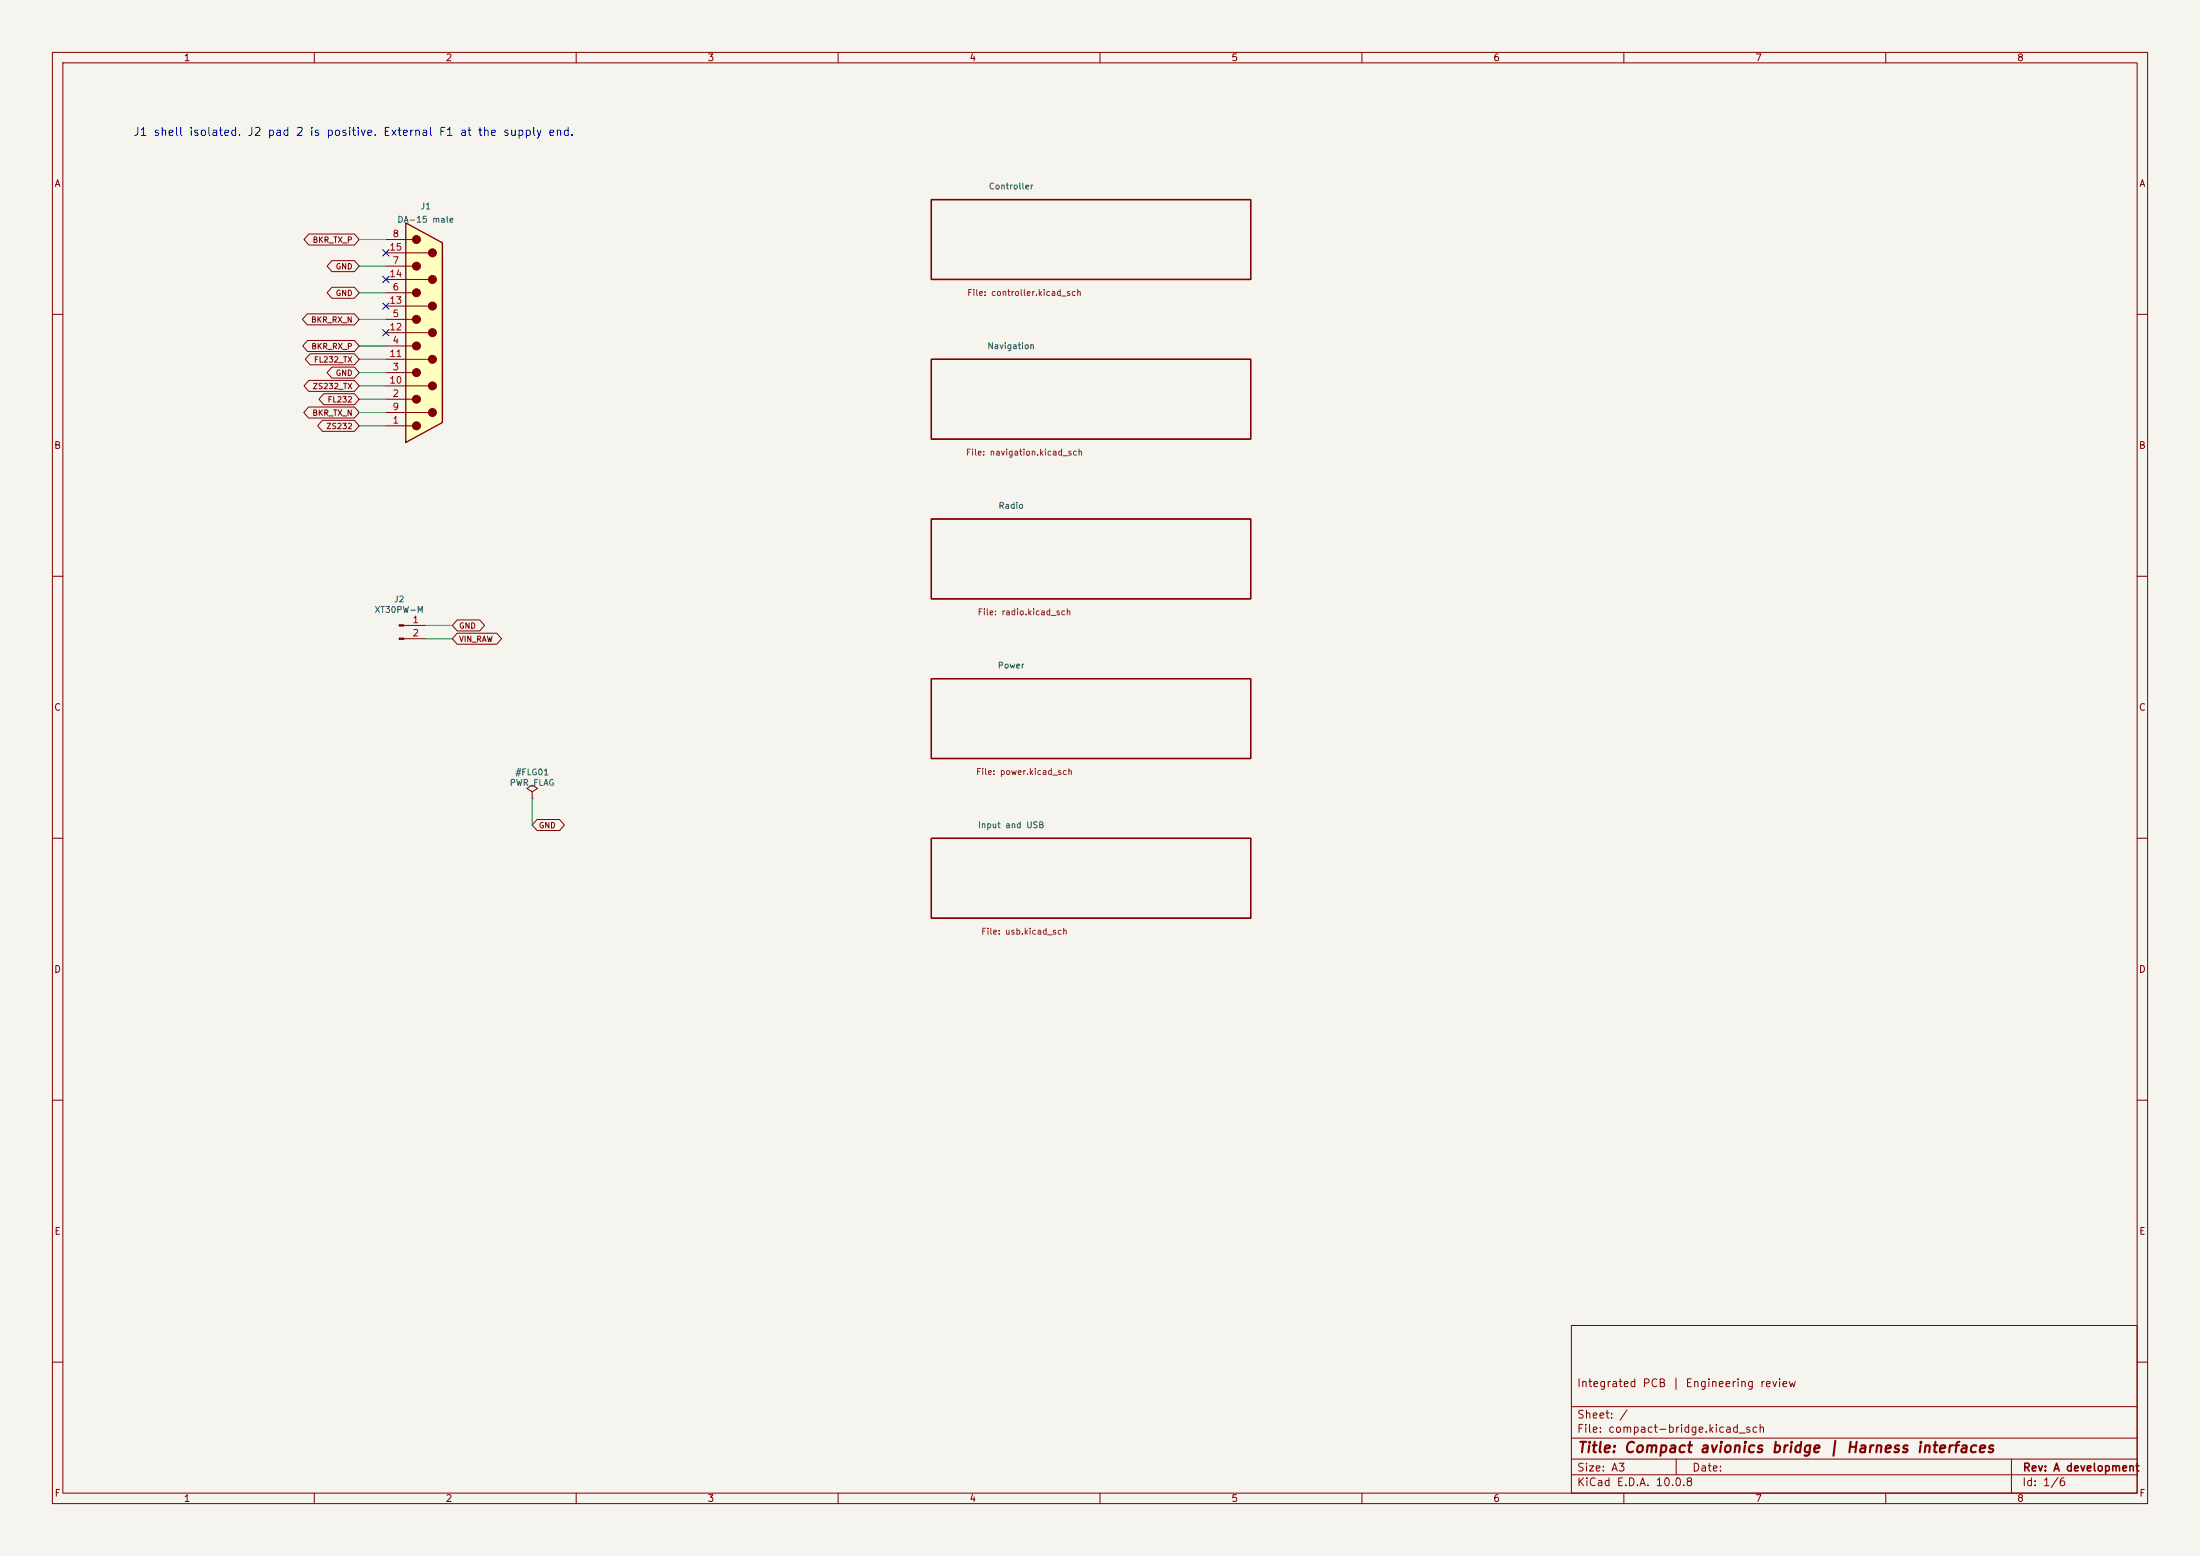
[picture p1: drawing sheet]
<svg xmlns="http://www.w3.org/2000/svg" width="420mm" height="297mm" viewBox="0 0 420 297" stroke-linecap="round" stroke-linejoin="round" font-family="sans-serif">
<path d="M0 0h420v297h-420z" fill="#f5f4ef" stroke="#f5f4ef" stroke-width=".19"/>
<g fill="none" stroke="#840000" stroke-width=".19">
<path d="M10 10h400v277h-400zM12 12h396v273h-396zM60 10v2M110 10v2M160 10v2M210 10v2M260 10v2M310 10v2M360 10v2M10 60h2M408 60h2M10 110h2"/>
<path d="M408 110h2M10 160h2M408 160h2M10 210h2M408 210h2M300 253h108v32h-108zM10 260h2M300 278.5h108M300 274.5h108M300 268.5h108M320 278.5v3M384 278.5v6.5"/>
<path d="M408 260h2M60 285v2M110 285v2M160 285v2M210 285v2M260 285v2M300 281.5h108M310 285v2M360 285v2"/>
</g>
<path d="M177.8 38.1h61v15.2h-61zM177.8 68.6h61v15.2h-61zM177.8 99.1h61v15.2h-61zM177.8 129.5h61v15.3h-61zM177.8 160h61v15.3h-61z" fill="none" stroke="#840000" stroke-width=".25"/>
<path d="M77.5 42.5l7 3.9v34.2l-7 3.9z" fill="#ffffc2"/>
<g fill="none" stroke="#840000" stroke-width=".19">
<path d="M58.7 59.9h9l.9 1.1-.9 1h-9l-1-1zM59 44.7h8.7l.9 1-.9 1.1h-8.7l-1-1.1zM63.4 54.8h4.3l.9 1.1-.9 1h-4.3l-1-1zM63.4 49.7h4.3l.9 1.1-.9 1.1h-4.3l-1-1.1zM73.7 45.7h5M73.7 48.3h8.1M73.7 50.8h5M73.7 53.3h8.1M73.7 55.9h5M73.7 58.4h8.1M58.7 65h9l.9 1-.9 1.1h-9l-.9-1.1zM58.9 77.7h8.8l.9 1-.9 1.1h-8.8l-.9-1.1z"/>
<path d="M59 72.6h8.7l.9 1.1-.9 1h-8.7l-1-1zM59.2 67.5h8.5l.9 1.1-.9 1h-8.5l-.9-1zM61.8 75.1h5.9l.9 1.1-.9 1.1h-5.9l-.9-1.1zM63.4 70.1h4.3l.9 1-.9 1.1h-4.3l-1-1.1zM73.7 61h5M73.7 63.5h8.1M73.7 66h5M73.7 68.6h8.1M73.7 71.1h5M73.7 73.7h8.1M73.7 76.2h5M73.7 78.7h8.1"/>
<path d="M61.6 80.2h6.1l.9 1.1-.9 1h-6.1l-1-1zM73.7 81.3h5M77.1 119.4h4.2M87.3 118.3h4.3l.9 1.1-.9 1h-4.3l-.9-1zM77.1 121.9h4.2M87.3 120.9h7.5l1 1-1 1.1h-7.5l-.9-1.1zM101.6 151.1l1-.6-1-.6-1 .6 1 .6v1.3M101.6 152.4h.1M102.5 156.4h4.3l.9 1.1-.9 1h-4.3l-.9-1z"/>
</g>
<path d="M77.5 42.5l7 3.9v34.2l-7 3.9z" fill="none" stroke="#840000" stroke-width=".25"/>
<g fill="#840000" stroke="#840000" stroke-width=".19">
<path d="M76.2 119.3h.9v.2h-.9z"/>
<path d="M76.2 121.8h.9v.2h-.9z"/>
<circle cx="79.5" cy="45.7" r=".76"/>
<circle cx="79.5" cy="50.8" r=".76"/>
<circle cx="79.5" cy="55.9" r=".76"/>
<circle cx="79.5" cy="61" r=".76"/>
<circle cx="79.5" cy="66" r=".76"/>
<circle cx="79.5" cy="71.1" r=".76"/>
<circle cx="79.5" cy="76.2" r=".76"/>
<circle cx="79.5" cy="81.3" r=".76"/>
<circle cx="82.5" cy="48.3" r=".76"/>
<circle cx="82.5" cy="53.3" r=".76"/>
<circle cx="82.5" cy="58.4" r=".76"/>
<circle cx="82.5" cy="63.5" r=".76"/>
<circle cx="82.5" cy="68.6" r=".76"/>
<circle cx="82.5" cy="73.7" r=".76"/>
<circle cx="82.5" cy="78.7" r=".76"/>
</g>
<g fill="none" stroke="#009600" stroke-width=".19">
<path d="M68.6 55.9h5.1M68.6 45.7h5.1M68.6 50.8h5.1M68.6 61h5.1M68.6 76.2h5.1M68.6 78.7h5.1M68.6 73.7h5.1M68.6 68.6h5.1M68.6 71.1h5.1M68.6 66h5.1M68.6 81.3h5.1M81.3 119.4h5.1"/>
<path d="M81.3 121.9h5.1M101.6 152.4v5.1"/>
</g>
<path d="M73.1 57.8l1.2 1.2M73.1 52.7l1.2 1.2M73.1 47.7l1.2 1.2M74.3 57.8l-1.2 1.2M74.3 52.7l-1.2 1.2M74.3 47.7l-1.2 1.2M73.1 62.9l1.2 1.2M74.3 62.9l-1.2 1.2" fill="none" stroke="#000084" stroke-width=".19"/>
<text font-size="2" fill="#840000" x="301" y="277.8">Title: Compact avionics bridge | Harness interfaces</text>
<text font-size="1.5" fill="#0000c2" x="25.3" y="26.3">J1 shell isolated. J2 pad 2 is positive. External F1 at the supply end.</text>
<g font-size="1.5" fill="#840000">
<text x="300.9" y="265.1">Integrated PCB | Engineering review</text>
<text x="300.9" y="273.8">File: compact-bridge.kicad_sch</text>
<text x="300.9" y="271.1">Sheet: /</text>
<text x="300.9" y="281.2">Size: A3</text>
<text x="322.9" y="281.2">Date:</text>
<text x="386" y="281.2">Rev: A development</text>
<text x="300.9" y="284">KiCad E.D.A. 10.0.8</text>
<text x="385.9" y="284">Id: 1/6</text>
</g>
<g font-size="1.3" fill="#840000">
<text x="35" y="12">1</text>
<text x="85" y="12">2</text>
<text x="135" y="12">3</text>
<text x="185" y="12">4</text>
<text x="235" y="12">5</text>
<text x="285" y="12">6</text>
<text x="335" y="12">7</text>
<text x="385" y="12">8</text>
<text x="10.3" y="36">A</text>
<text x="408.3" y="36">A</text>
<text x="10.2" y="86">B</text>
<text x="408.2" y="86">B</text>
<text x="10.2" y="136">C</text>
<text x="408.2" y="136">C</text>
<text x="10.2" y="186">D</text>
<text x="408.2" y="186">D</text>
<text x="10.3" y="236">E</text>
<text x="408.3" y="236">E</text>
<text x="10.3" y="286">F</text>
<text x="35" y="287">1</text>
<text x="85" y="287">2</text>
<text x="135" y="287">3</text>
<text x="185" y="287">4</text>
<text x="235" y="287">5</text>
<text x="285" y="287">6</text>
<text x="335" y="287">7</text>
<text x="385" y="287">8</text>
<text x="408.3" y="286">F</text>
</g>
<g font-size="1.3" fill="#a90000">
<text x="74.8" y="45.6">8</text>
<text x="74.2" y="53.2">14</text>
<text x="74.2" y="48.1">15</text>
<text x="74.8" y="50.7">7</text>
<text x="74.2" y="58.3">13</text>
<text x="74.8" y="55.7">6</text>
<text x="74.2" y="63.4">12</text>
<text x="74.8" y="65.9">4</text>
<text x="74.8" y="60.8">5</text>
<text x="74.2" y="68.4">11</text>
<text x="74.8" y="71">3</text>
<text x="74.2" y="73.5">10</text>
<text x="74.8" y="76.1">2</text>
<text x="74.8" y="81.1">1</text>
<text x="74.8" y="78.6">9</text>
<text x="78.6" y="119.2">1</text>
<text x="78.6" y="121.8">2</text>
</g>
<g font-size="1.2" fill="#006464">
<text x="80.2" y="40.2">J1</text>
<text x="188.7" y="36.4">Controller</text>
<text x="75.8" y="42.8">DA-15 male</text>
<text x="188.4" y="66.9">Navigation</text>
<text x="190.5" y="97.4">Radio</text>
<text x="71.4" y="117.3">XT30PW-M</text>
<text x="75.1" y="115.3">J2</text>
<text x="190.4" y="127.9">Power</text>
<text x="98.3" y="148.3">#FLG01</text>
<text x="97.2" y="150.3">PWR_FLAG</text>
<text x="186.6" y="158.4">Input and USB</text>
</g>
<g font-size="1.2" fill="#725600">
<text x="184.5" y="56.8">File: controller.kicad_sch</text>
<text x="184.3" y="87.2">File: navigation.kicad_sch</text>
<text x="186.5" y="117.7">File: radio.kicad_sch</text>
<text x="186.2" y="148.2">File: power.kicad_sch</text>
<text x="187.2" y="178.7">File: usb.kicad_sch</text>
</g>
<g font-size="1.1" fill="#840000">
<text x="59.6" y="46.6">BKR_TX_P</text>
<text x="64" y="51.7">GND</text>
<text x="64" y="56.8">GND</text>
<text x="59.3" y="61.8">BKR_RX_N</text>
<text x="59.3" y="66.9">BKR_RX_P</text>
<text x="59.8" y="69.5">FL232_TX</text>
<text x="64" y="72">GND</text>
<text x="59.6" y="74.5">ZS232_TX</text>
<text x="62.4" y="77.1">FL232</text>
<text x="59.5" y="79.6">BKR_TX_N</text>
<text x="62.2" y="82.2">ZS232</text>
<text x="87.5" y="120.3">GND</text>
<text x="87.5" y="122.8">VIN_RAW</text>
<text x="102.8" y="158.4">GND</text>
</g>
</svg>
